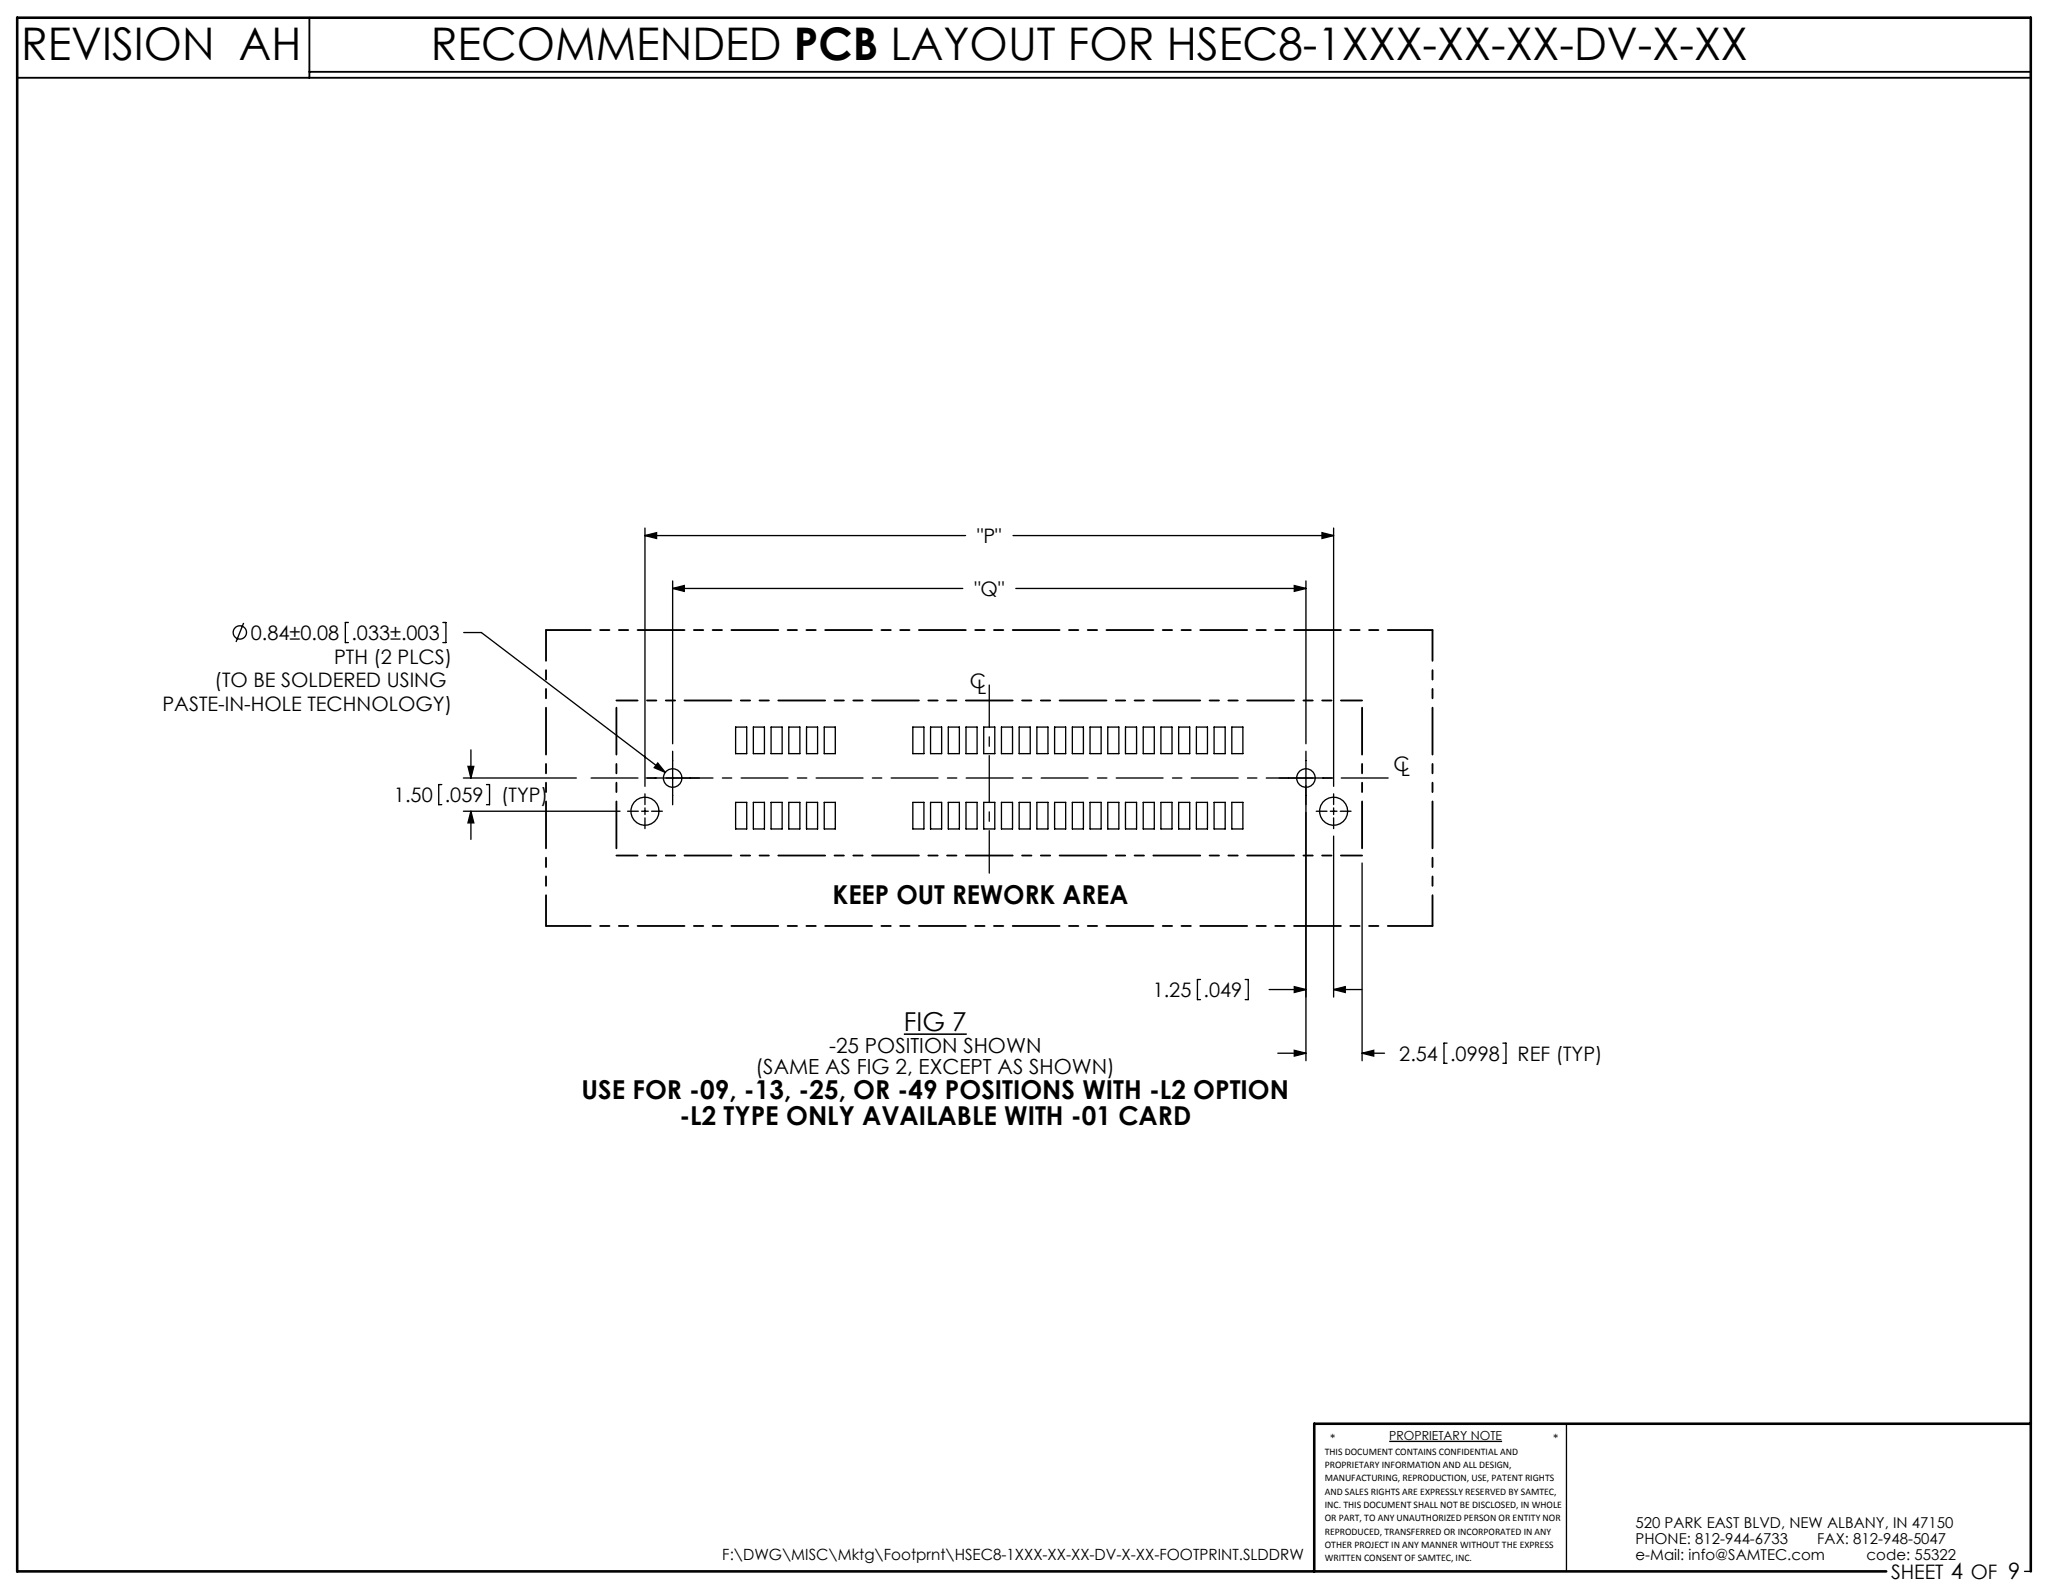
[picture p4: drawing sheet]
<svg xmlns="http://www.w3.org/2000/svg" width="279mm" height="216mm" viewBox="0 0 279 216" stroke-linecap="round" stroke-linejoin="round" font-family="sans-serif">
<g fill="none" stroke="#000" stroke-width=".18">
<path d="M87.3 72.5l1.6-.4v.8zM87.3 71.5v35M87.3 72.5h43.5M91.1 79.7l1.6-.4v.8zM91.1 78.7v22M91.1 79.7h39.3M137.2 72.5h43.4M137.6 79.7h39.3M175.3 79.3l1.6 .4-1.6 .4zM176.9 78.7v22M179 72.1l1.6 .4-1.6 .4zM180.6 71.5v35"/>
<path d="M33 84.4l-1 2.6M47.2 84.3h-.4v2.7h.4M60 84.3h.4v2.7h-.4M62.8 85.7h2.4l24.9 18.9M99.6 98.5h1.5v3.6h-1.5zM102 98.5h1.5v3.6h-1.5zM104.4 98.5h1.5v3.6h-1.5zM106.8 98.5h1.5v3.6h-1.5zM109.2 98.5h1.5v3.6h-1.5zM111.6 98.5h1.5v3.6h-1.5zM123.6 98.5h1.5v3.6h-1.5zM126 98.5h1.5v3.6h-1.5z"/>
<path d="M128.4 98.5h1.5v3.6h-1.5zM130.8 98.5h1.5v3.6h-1.5zM133.2 98.5h1.5v3.6h-1.5zM135.6 98.5h1.5v3.6h-1.5zM138 98.5h1.5v3.6h-1.5zM140.4 98.5h1.5v3.6h-1.5zM142.8 98.5h1.5v3.6h-1.5zM145.2 98.5h1.5v3.6h-1.5zM147.6 98.5h1.5v3.6h-1.5zM150 98.5h1.5v3.6h-1.5zM152.4 98.5h1.5v3.6h-1.5zM154.8 98.5h1.5v3.6h-1.5z"/>
<path d="M157.2 98.5h1.5v3.6h-1.5zM159.6 98.5h1.5v3.6h-1.5zM162 98.5h1.5v3.6h-1.5zM164.4 98.5h1.5v3.6h-1.5zM166.8 98.5h1.5v3.6h-1.5zM59.8 106.3h-.4v2.7h.4M62.8 109.9h21.2M62.8 105.4h15.3M63.4 103.8h.8l-.4 1.6zM63.8 101.6v3.8M63.8 109.9v3.8M63.8 109.9l.4 1.6h-.8z"/>
<path d="M65.9 106.3h.4v2.7h-.4M86.9 109.9h.9M87.3 109.4v.9M87.5 105.4h7.2M89.1 103.3l1 1.3-1.5-.6zM91.1 101.8v7.2M99.6 108.7h1.5v3.6h-1.5zM102 108.7h1.5v3.6h-1.5zM104.4 108.7h1.5v3.6h-1.5zM106.8 108.7h1.5v3.6h-1.5zM109.2 108.7h1.5v3.6h-1.5zM111.6 108.7h1.5v3.6h-1.5z"/>
<path d="M123.6 108.7h1.5v3.6h-1.5zM126 108.7h1.5v3.6h-1.5zM128.4 108.7h1.5v3.6h-1.5zM130.8 108.7h1.5v3.6h-1.5zM133.2 108.7h1.5v3.6h-1.5zM135.6 108.7h1.5v3.6h-1.5zM138 108.7h1.5v3.6h-1.5zM140.4 108.7h1.5v3.6h-1.5zM142.8 108.7h1.5v3.6h-1.5zM145.2 108.7h1.5v3.6h-1.5zM147.6 108.7h1.5v3.6h-1.5zM150 108.7h1.5v3.6h-1.5z"/>
<path d="M152.4 108.7h1.5v3.6h-1.5zM154.8 108.7h1.5v3.6h-1.5zM157.2 108.7h1.5v3.6h-1.5zM159.6 108.7h1.5v3.6h-1.5zM162 108.7h1.5v3.6h-1.5zM164.4 108.7h1.5v3.6h-1.5zM166.8 108.7h1.5v3.6h-1.5zM173.2 105.4h7.3M176.9 101.8v41.9M180.2 109.9h.9M180.6 109.4v.9M180.6 113.2v21.8"/>
<path d="M184.5 116.9v26.8M162.6 132.7h-.4v2.7h.4M168.6 132.7h.5v2.7h-.5M171.9 134h5M175.3 133.6l1.6 .4-1.6 .4zM180.6 134l1.6-.4v.8zM180.6 134h3.8M173.1 142.7h3.8M175.3 142.3l1.6 .4-1.6 .3zM184.5 142.7h3M184.5 142.7l1.5-.4v.7zM196 141.3h-.4v2.7h.4"/>
<path d="M203.5 141.3h.5v2.7h-.5M188.1 195.2h15.3M212.2 192.8v20M274.2 212.8h.8"/>
<circle cx="32.5" cy="85.7" r=".9"/>
<circle cx="87.3" cy="109.9" r="1.9"/>
<circle cx="91.1" cy="105.4" r="1.26"/>
<circle cx="176.9" cy="105.4" r="1.26"/>
<circle cx="180.6" cy="109.9" r="1.91"/>
</g>
<path d="M2.3 10.5h272.7M41.9 2.4v8.1M41.9 9.7h233.1" fill="none" stroke="#000" stroke-width=".25"/>
<path d="M275 192.8h-97v20M255.5 212.8h-253.2v-210.4h272.7v210.4" fill="none" stroke="#000" stroke-width=".35"/>
<path d="M122.4 140.1h8.5" fill="none" stroke="#000" stroke-width=".21"/>
<path d="M86.4 109.9h-1.4M87.3 109v-1.5M87.3 110.8v1.4M88.2 109.9h1.5M179.7 109.9h-1.4M180.6 109v-1.5M180.6 110.8v1.4M181.5 109.9h1.5" fill="none" stroke="#000" stroke-width=".18" stroke-dasharray="15.2 1.3 1.3 1.3"/>
<path d="M79.1 105.4h109.9" fill="none" stroke="#000" stroke-width=".18" stroke-dasharray="6.3 1.3 1.3 1.3" stroke-dashoffset="-1"/>
<path d="M134 92.8v25.5" fill="none" stroke="#000" stroke-width=".18" stroke-dasharray="6.3 1.3 1.3 1.3" stroke-dashoffset=".6"/>
<path d="M83.5 94.9h101M83.5 115.9h101" fill="none" stroke="#000" stroke-width=".25" stroke-dasharray="6.3 1.3 1.3 1.3 1.3 1.3" stroke-dashoffset="3.5"/>
<path d="M83.5 94.9v21M184.5 94.9v21" fill="none" stroke="#000" stroke-width=".25" stroke-dasharray="6.3 1.3 1.3 1.3 1.3 1.3" stroke-dashoffset="-1"/>
<path d="M73.9 85.3h120.1M73.9 125.4h120.1" fill="none" stroke="#000" stroke-width=".25" stroke-dasharray="6.3 1.3 1.3 1.3 1.3 1.3" stroke-dashoffset=".3"/>
<path d="M73.9 85.3v40.1M194 85.3v40.1" fill="none" stroke="#000" stroke-width=".25" stroke-dasharray="6.3 1.3 1.3 1.3 1.3 1.3" stroke-dashoffset="2.2"/>
<g fill="#000">
<path d="M87.3 72.5l1.6-.4v.8zM179 72.1l1.6 .4-1.6 .4zM89.1 103.3l-.5 .7 1.5 .6zM175.3 133.6l1.6 .4-1.6 .4zM180.6 134l1.6-.4v.8zM91.1 79.7l1.6-.4v.8zM175.3 79.3l1.6 .4-1.6 .4z"/>
<path d="M63.8 109.9l.4 1.6h-.8zM63.4 103.8h.8l-.4 1.6zM184.5 142.7l1.5-.4v.7zM175.3 142.3l1.6 .4-1.6 .3z"/>
</g>
<g font-size="6.1">
<text x="2.9" y="8.2">REVISION AH</text>
<text x="58.3" y="8.2">RECOMMENDED PCB LAYOUT FOR HSEC8-1XXX-XX-XX-DV-X-XX</text>
</g>
<g font-size="3.5">
<text x="112.7" y="122.4">KEEP OUT REWORK AREA</text>
<text x="122.4" y="139.7">FIG 7</text>
<text x="78.8" y="148.9">USE FOR -09, -13, -25, OR -49 POSITIONS WITH -L2 OPTION</text>
<text x="92" y="152.4">-L2 TYPE ONLY AVAILABLE WITH -01 CARD</text>
</g>
<g font-size="2.8">
<text x="112.3" y="142.7">-25 POSITION SHOWN</text>
<text x="102.3" y="145.5">(SAME AS FIG 2, EXCEPT AS SHOWN)</text>
</g>
<g font-size="2.7">
<text x="132.4" y="73.6">&quot;P&quot;</text>
<text x="132" y="80.7">&quot;Q&quot;</text>
<text x="34" y="86.7">0.84±0.08</text>
<text x="45.2" y="89.9">PTH (2 PLCS)</text>
<text x="47.6" y="86.7">.033±.003</text>
<text x="29.1" y="93.1">(TO BE SOLDERED USING</text>
<text x="131.4" y="93.2">C</text>
<text x="132.4" y="94">L</text>
<text x="22" y="96.3">PASTE-IN-HOLE TECHNOLOGY)</text>
<text x="188.7" y="104.4">C</text>
<text x="189.7" y="105.1">L</text>
<text x="53.4" y="108.6">1.50</text>
<text x="60.2" y="108.6">.059</text>
<text x="67.9" y="108.6">(TYP)</text>
<text x="156.1" y="135">1.25</text>
<text x="163" y="135">.049</text>
<text x="189.5" y="143.7">2.54</text>
<text x="196.4" y="143.7">.0998</text>
<text x="205.5" y="143.7">REF (TYP)</text>
<text x="256.1" y="213.9">SHEET 4 OF 9</text>
</g>
<text font-size="2.1" x="97.8" y="211.3">F:\DWG\MISC\Mktg\Footprnt\HSEC8-1XXX-XX-XX-DV-X-XX-FOOTPRINT.SLDDRW</text>
<g font-size="2">
<text x="221.5" y="207">520 PARK EAST BLVD, NEW ALBANY, IN 47150</text>
<text x="221.5" y="209.2">PHONE: 812-944-6733</text>
<text x="246.1" y="209.2">FAX: 812-948-5047</text>
<text x="221.5" y="211.3">e-Mail: info@SAMTEC.com</text>
<text x="252.8" y="211.3">code: 55322</text>
</g>
<g font-size="1.7">
<text x="180.1" y="195.4">*</text>
<text x="188.1" y="195">PROPRIETARY NOTE</text>
<text x="210.3" y="195.5">*</text>
</g>
<g font-size="1.4">
<text x="179.4" y="197.1">THIS DOCUMENT CONTAINS CONFIDENTIAL AND</text>
<text x="179.4" y="198.9">PROPRIETARY INFORMATION AND ALL DESIGN,</text>
<text x="179.4" y="200.7">MANUFACTURING, REPRODUCTION, USE, PATENT RIGHTS</text>
<text x="179.4" y="202.5">AND SALES RIGHTS ARE EXPRESSLY RESERVED BY SAMTEC,</text>
<text x="179.4" y="204.3">INC. THIS DOCUMENT SHALL NOT BE DISCLOSED, IN WHOLE</text>
<text x="179.4" y="206.1">OR PART, TO ANY UNAUTHORIZED PERSON OR ENTITY NOR</text>
<text x="179.4" y="207.9">REPRODUCED, TRANSFERRED OR INCORPORATED IN ANY</text>
<text x="179.4" y="209.7">OTHER PROJECT IN ANY MANNER WITHOUT THE EXPRESS</text>
<text x="179.4" y="211.5">WRITTEN CONSENT OF SAMTEC, INC.</text>
</g>
</svg>
